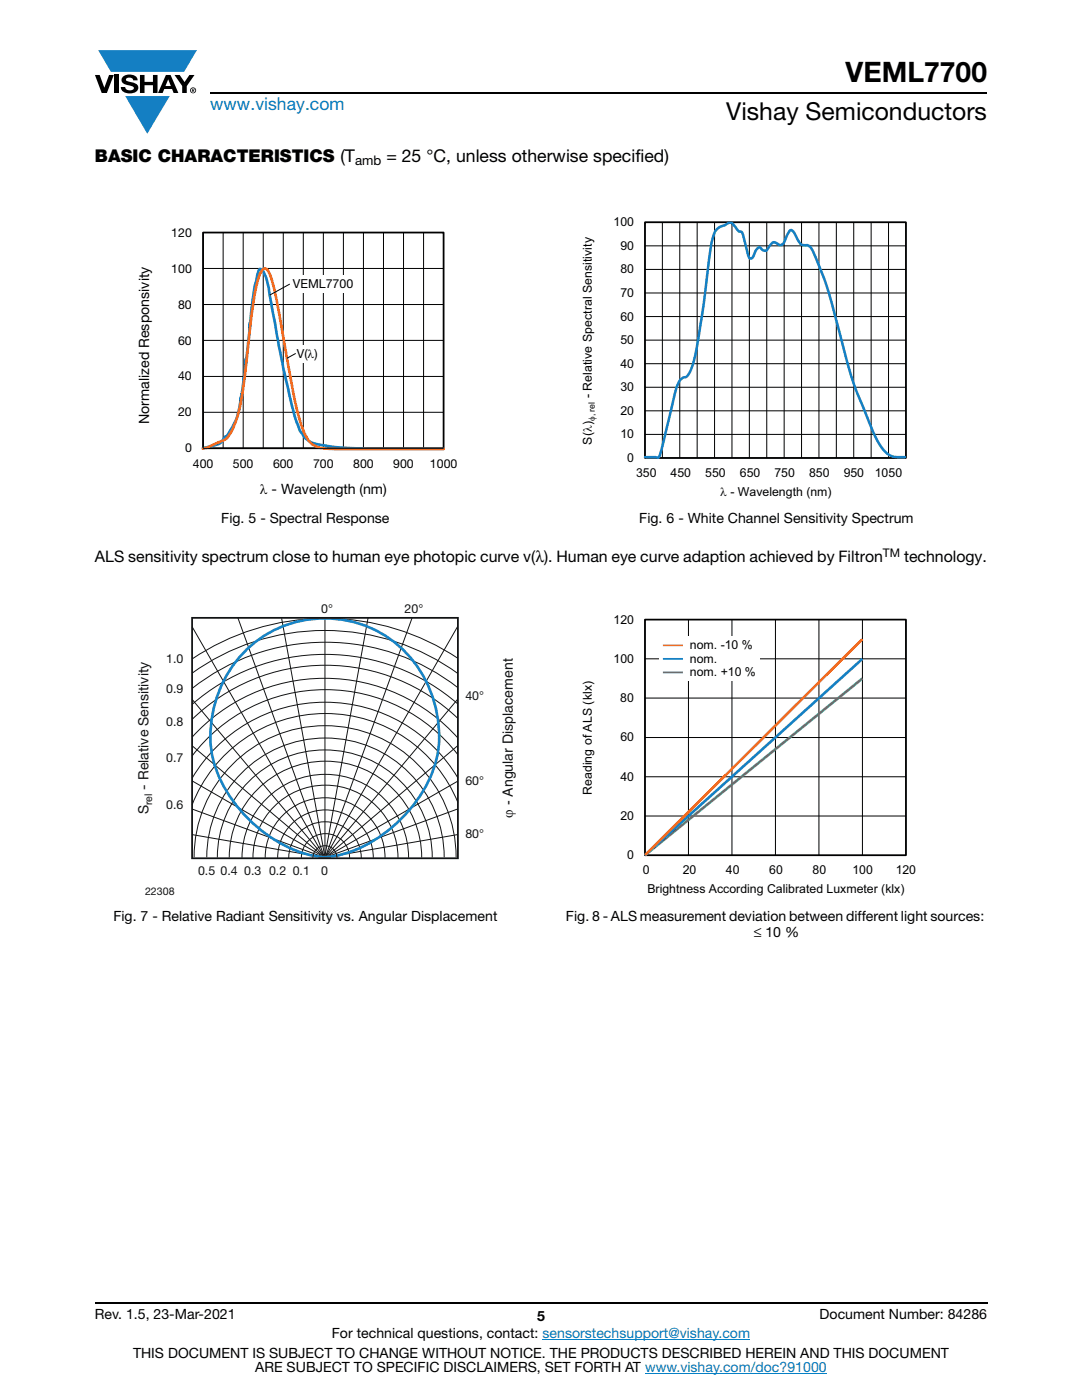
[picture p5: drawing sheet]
<svg xmlns="http://www.w3.org/2000/svg" width="216mm" height="279mm" viewBox="0 0 216 279" stroke-linecap="round" stroke-linejoin="round" font-family="sans-serif">
<g fill="#147fc3">
<path d="M19.6 10h19.7l-2.6 4.3h-1.1h-13.5z"/>
<path d="M25 19.2h8.9l-4.5 7.5z"/>
</g>
<g fill="#000">
<path d="M18.9 15h1l.9 2.5 1-2.5h.9l-1.4 3.6h-1zM22.9 15h.9v3.6h-.9zM24.6 15.3a2.1 2.1 0 0 1 2.8 .3l.1 .4h-.9a.79 .79 0 0 0-.7-.5 .79 .79 0 0 0-.8 .4l.3 .3 1 .2a1.08 1.08 0 0 1 1.2 1 1.08 1.08 0 0 1-1.1 1.2 1.73 1.73 0 0 1-2.4-1.2h.9a.96 .96 0 0 0 .8 .6 .96 .96 0 0 0 .9-.4 1.31 1.31 0 0 0-1.2-.6 1.03 1.03 0 0 1-1.1-.6 1.03 1.03 0 0 1 .2-1.1zM27.9 15h.9v1.3h1.7v-1.3h.9v3.6h-.9v-1.6h-1.7v1.6h-.9zM34.8 15h1.1l.9 1.4 1-1.4h1l-1.5 2.2v1.4h-.9v-1.4z"/>
<path d="M33.6 15.9l.5 1.3h-1.1zM33.1 15l-1.6 3.6h1l.3-.8h1.5l.3 .8h1l-1.6-3.6z"/>
<path d="M38.4 17.8h.2v.2h-.2zM38.3 17.7v.7h.1v-.3l.4 .3-.2-.3 .2-.2-.1-.2z"/>
<path d="M38.1 18a.46 .46 0 0 1 .9 0 .46 .46 0 0 1-.9 0zM37.9 18a.6 .6 0 0 0 1.2 0 .6 .6 0 0 0-1.2 0z"/>
</g>
<path d="M42 18.6h155M18.9 260h178.1" fill="none" stroke="#000" stroke-width=".36"/>
<path d="M108.2 267.3h41.5M128.7 274h36.3" fill="none" stroke="#007ec4" stroke-width=".2"/>
<g fill="none" stroke="#000" stroke-width=".2">
<path d="M40.5 53.6h48M44.5 46.4v43.1M48.5 46.4v43.1M52.5 46.4v43.1M56.5 46.4v43.1M60.5 46.4v43.1M64.5 46.4v43.1M68.5 46.4v43.1M72.5 46.4v43.1M76.5 46.4v43.1M80.5 46.4v43.1M84.5 46.4v43.1"/>
<path d="M88.5 46.4h-48v43.1h48M40.5 75.1h48M40.5 67.9h48M40.5 60.8h48M40.5 82.3h48"/>
</g>
<path d="M40.5 46.4h48v43.1h-48z" fill="none" stroke="#000" stroke-width=".35"/>
<path d="M40.5 89.4l1.8-.4a3 3 0 0 0 2.5-1.8 4.9 4.9 0 0 0 1.7-2.2 16.1 16.1 0 0 0 1.7-6.3l-.1 1.2 .7-5 .3-3.3-.1 1.3 .1-.2 1.3-12.8 .4-2.8 .6-2.5 .4-.9a.93 .93 0 0 1 .9 1 22.7 22.7 0 0 1 1.5 6l2.3 12.9 2.3 9.6a10.2 10.2 0 0 0 2.3 4.4 9.3 9.3 0 0 0 4.7 1.5l2.9 .3 4.6 .1 15.1 .1" fill="none" stroke="#147fc3" stroke-width=".53"/>
<path d="M40.4 89.5l.8-.1 2.4-1.1a3.7 3.7 0 0 0 2.8-2.6 36.1 36.1 0 0 0 2.5-11.6l.6-5.1a79.5 79.5 0 0 1 2.2-13.7l.4-1a.8 .8 0 0 1 .8-.7 .8 .8 0 0 1 .8 .8 61.7 61.7 0 0 1 2.6 11.8l1.7 9.1a46.2 46.2 0 0 0 3.1 11.8 4.6 4.6 0 0 0 4.7 2.5h22.7" fill="none" stroke="#f16b22" stroke-width=".53"/>
<g fill="#fff">
<path d="M58.5 68.9h5.6v3.5h-5.6z"/>
<path d="M57.8 54.9h13.3v3.6h-13.3z"/>
</g>
<g fill="none" stroke="#000" stroke-width=".2">
<path d="M57.8 56.7l-4 2.2M128.7 44.4h52.1v47h-52.1zM128.7 49.1h52.1M128.7 53.8h52.1M128.7 58.5h52.1M132.2 44.4v47M135.6 44.4v47M139.1 44.4v47M142.6 44.4v47M146.1 44.4v47M149.5 44.4v47M153 44.4v47"/>
<path d="M156.5 44.4v47M159.9 44.4v47M163.4 44.4v47M166.9 44.4v47M170.4 44.4v47M173.8 44.4v47M177.3 44.4v47M59 70.5l-1.7 1M128.7 63.2h52.1M128.7 67.9h52.1M128.7 72.6h52.1M128.7 77.3h52.1"/>
<path d="M128.7 82h52.1M128.7 86.7h52.1M128.7 123.7h52.1v47h-52.1zM128.7 139.3h52.1M128.7 131.5h52.1M137.4 123.7v47M146.1 123.7v47M154.7 123.7v47M163.4 123.7v47M172.1 123.7v47M128.7 155h52.1M128.7 147.2h52.1"/>
<path d="M128.7 162.9h52.1"/>
</g>
<path d="M128.7 44.4h52.1v47h-52.1zM128.7 123.7h52.1v47h-52.1z" fill="none" stroke="#000" stroke-width=".34"/>
<path d="M128.7 91.2h2.1l.5 .2 .3-.5 2.9-11.5a6.9 6.9 0 0 1 1.6-3.9l.2-.1a1.78 1.78 0 0 0 1.5-1.6 69.8 69.8 0 0 0 2.5-12.1l.4-3.5a86.4 86.4 0 0 1 1.7-11.4 2.7 2.7 0 0 1 2.2-1.9 1.16 1.16 0 0 1 1.2-.5 1.16 1.16 0 0 1 .9 .8l.3 .5a.78 .78 0 0 0 .9 .6l.3 .5 1.1 4.3 .4 .5a.84 .84 0 0 0 .8-.9l.3-.8a.68 .68 0 0 1 .9-.5 .89 .89 0 0 0 .9 .6 .89 .89 0 0 0 .8-.7l.2-.3a.94 .94 0 0 1 1.2-.6l.4 .3a.79 .79 0 0 0 .9 .1 .79 .79 0 0 0 .5-.6l.6-1.6a.73 .73 0 0 1 .8-.7l.6 .8a4.5 4.5 0 0 0 1.5 2.2 1.79 1.79 0 0 1 2 1l2.7 6.8 5 18.2 1.1 3.2 2.2 5.4a18.6 18.6 0 0 0 3.8 6.9 3.7 3.7 0 0 0 3 .8h.7" fill="none" stroke="#167fc3" stroke-width=".51"/>
<g fill="none" stroke="#101315" stroke-width=".2">
<path d="M38.3 125.1l26.5 46M38.3 139.6l26.5 31.5M38.3 134.3a45.4 45.4 0 0 1 53.1 .1M47.5 123.3l17.3 47.8M56.2 123.4l8.7 47.7M64.8 123.4v47.7M73.4 123.3l-8.6 47.8M82.2 123.3l-17.3 47.8 26.5-22.3M91.3 125l-26.5 46.1M91.4 139.5l-26.6 31.6M91.4 131.4a47.8 47.8 0 0 0-53.1 .1M91.4 137.2a43 43 0 0 0-53.1 .2"/>
<path d="M38.3 148.8l26.5 22.3M38.3 147.1a35.6 35.6 0 0 1 53.1 .2M38.3 155.8l26.5 15.3M91.4 155.9l-26.6 15.2M91.4 143.4a38.2 38.2 0 0 0-53.1 .2M91.4 155.3a30.8 30.8 0 0 0-53.1 0M91.4 140.5a40.3 40.3 0 0 0-53.1 .1M91.4 150.6a33.4 33.4 0 0 0-53.1 .3M38.3 161.5l26.5 9.6M38.3 166.6l26.5 4.5M38.7 171.1a26.1 26.1 0 0 1 26.2-26.3 26.1 26.1 0 0 1 26.1 26.3M41.3 171.1a23.7 23.7 0 0 1 23.6-23.8 23.7 23.7 0 0 1 23.7 23.8"/>
<path d="M43.4 171.1a21.4 21.4 0 0 1 21.4-21.4 21.4 21.4 0 0 1 21.5 21.4M45.7 171.1a19.2 19.2 0 0 1 19.2-19.2 19.2 19.2 0 0 1 19.2 19.2M48.3 171.2a16.6 16.6 0 0 1 16.6-16.7 16.6 16.6 0 0 1 16.6 16.7M50.5 171.2a14.5 14.5 0 0 1 14.4-14.5 14.5 14.5 0 0 1 14.5 14.5M52.9 171.2a12 12 0 0 1 12-12 12 12 0 0 1 11.9 12M55.4 171.2a9.5 9.5 0 0 1 9.5-9.6 9.5 9.5 0 0 1 9.6 9.6M57.6 171.3a7.2 7.2 0 0 1 7.3-7.3 7.2 7.2 0 0 1 7.2 7.3M60.1 171.2a4.8 4.8 0 0 1 4.8-4.8 4.8 4.8 0 0 1 4.9 4.8M62.4 171.2a2.41 2.41 0 0 1 2.4-2.4 2.41 2.41 0 0 1 2.4 2.4M91.4 166.6l-26.6 4.5M91.4 161.4l-26.6 9.7M91.4 160.2a28.5 28.5 0 0 0-26.7-17.8 28.5 28.5 0 0 0-26.4 18.2"/>
</g>
<path d="M64.8 123.4a22.8 22.8 0 0 1 22.6 20 21.6 21.6 0 0 1-5.3 17.8 26.8 26.8 0 0 1-15.7 9.7l-1.6 .2M64.8 123.4a22.8 22.8 0 0 0-22.5 20 21.6 21.6 0 0 0 5.2 17.8 26.8 26.8 0 0 0 15.7 9.7l1.6 .2" fill="none" stroke="#1782c5" stroke-width=".53"/>
<path d="M38.3 123.3h53.1v48h-53.1z" fill="none" stroke="#101315" stroke-width=".35"/>
<path d="M131.6 127h20v9h-20z" fill="#fff"/>
<path d="M132.3 128.8h4" fill="none" stroke="#f16c22" stroke-width=".35"/>
<path d="M132.3 131.5h4" fill="none" stroke="#167fc3" stroke-width=".35"/>
<path d="M132.3 134.2h4" fill="none" stroke="#49b84e" stroke-width=".35"/>
<path d="M172.1 135.4l-43.4 35.3" fill="none" stroke="#49b84e" stroke-width=".53"/>
<path d="M172.1 131.5l-43.4 39.2" fill="none" stroke="#167fc3" stroke-width=".53"/>
<path d="M172.1 127.5l-43.4 43.2" fill="none" stroke="#f16c22" stroke-width=".53"/>
<text font-size="5.6" x="168.7" y="16.4">VEML7700</text>
<text font-size="4.9" x="144.9" y="24">Vishay Semiconductors</text>
<text font-size="3.5" fill="#007ec4" x="42" y="21.9">www.vishay.com</text>
<g font-size="3.5">
<text x="18.9" y="32.3">BASIC CHARACTERISTICS (T</text>
<text x="77.1" y="32.3">= 25 °C, unless otherwise specified)</text>
</g>
<g font-size="3.2">
<text x="18.9" y="112.1">ALS sensitivity spectrum close to human eye photopic curve v(λ). Human eye curve adaption achieved by Filtron</text>
<text x="180.4" y="112.1">technology.</text>
</g>
<g font-size="2.8">
<text x="29.7" y="84.6" transform="rotate(-90 29.7 84.6)">Normalized Responsivity</text>
<text x="51.9" y="98.7">λ - Wavelength (nm)</text>
<text x="44.2" y="104.5">Fig. 5 - Spectral Response</text>
<text x="127.6" y="104.5">Fig. 6 - White Channel Sensitivity Spectrum</text>
<text x="22.6" y="183.7">Fig. 7 - Relative Radiant Sensitivity vs. Angular Displacement</text>
<text x="112.9" y="183.7">Fig. 8 - ALS measurement deviation between different light sources:</text>
<text x="150.4" y="186.9">≤ 10 %</text>
<text x="18.9" y="263.3">Rev. 1.5, 23-Mar-2021</text>
<text x="107.2" y="263.6">5</text>
<text x="163.6" y="263.3">Document Number: 84286</text>
<text x="66.2" y="267.1">For technical questions, contact: sensorstechsupport@vishay.com</text>
<text x="26.5" y="271">THIS DOCUMENT IS SUBJECT TO CHANGE WITHOUT NOTICE. THE PRODUCTS DESCRIBED HEREIN AND THIS DOCUMENT</text>
<text x="50.9" y="273.8">ARE SUBJECT TO SPECIFIC DISCLAIMERS, SET FORTH AT www.vishay.com/doc?91000</text>
</g>
<g font-size="2.8" fill="#101315">
<text x="29.7" y="157.6" transform="rotate(-90 29.7 157.6)">- Relative Sensitivity</text>
<text x="29.7" y="162.5" transform="rotate(-90 29.7 162.5)">S</text>
<text x="102.3" y="163.2" transform="rotate(-90 102.3 163.2)">ϕ - Angular Displacement</text>
</g>
<text font-size="2.6" x="70.9" y="33">amb</text>
<g font-size="2.5">
<text x="34.2" y="47.2">120</text>
<text x="122.4" y="45.2">100</text>
<text x="123.8" y="49.9">90</text>
<text x="34.2" y="54.4">100</text>
<text x="58.5" y="57.4">VEML7700</text>
<text x="123.8" y="59.3">70</text>
<text x="123.8" y="54.6">80</text>
<text x="35.6" y="61.6">80</text>
<text x="123.8" y="64">60</text>
<text x="35.6" y="68.8">60</text>
<text x="59.2" y="71.4">V(λ)</text>
<text x="123.8" y="68.7">50</text>
<text x="35.6" y="75.9">40</text>
<text x="123.8" y="73.4">40</text>
<text x="35.6" y="83.1">20</text>
<text x="118.1" y="79.5" transform="rotate(-90 118.1 79.5)">- Relative Spectral Sensitivity</text>
<text x="123.8" y="78.1">30</text>
<text x="123.8" y="82.8">20</text>
<text x="118.1" y="88.7" transform="rotate(-90 118.1 88.7)">S(λ)</text>
<text x="123.8" y="87.5">10</text>
<text x="36.9" y="90.3">0</text>
<text x="38.5" y="93.4">400</text>
<text x="46.5" y="93.4">500</text>
<text x="54.5" y="93.4">600</text>
<text x="62.5" y="93.4">700</text>
<text x="70.5" y="93.4">800</text>
<text x="78.5" y="93.4">900</text>
<text x="85.8" y="93.4">1000</text>
<text x="125.2" y="92.2">0</text>
<text x="126.9" y="95.1">350</text>
<text x="133.8" y="95.1">450</text>
<text x="140.7" y="95.1">550</text>
<text x="147.6" y="95.1">650</text>
<text x="154.5" y="95.1">750</text>
<text x="161.4" y="95.1">850</text>
<text x="168.4" y="95.1">950</text>
<text x="174.6" y="95.1">1050</text>
<text x="143.7" y="99">λ - Wavelength (nm)</text>
<text x="122.4" y="124.5">120</text>
<text x="137.7" y="129.5">nom. -10 %</text>
<text x="122.4" y="132.3">100</text>
<text x="137.7" y="132.2">nom.</text>
<text x="137.7" y="135">nom. +10 %</text>
<text x="123.7" y="140.1">80</text>
<text x="123.8" y="148">60</text>
<text x="123.8" y="155.8">40</text>
<text x="118.1" y="158.7" transform="rotate(-90 118.1 158.7)">Reading of ALS (klx)</text>
<text x="123.8" y="163.6">20</text>
<text x="125.2" y="171.5">0</text>
<text x="128.3" y="174.4">0</text>
<text x="129.2" y="178.3">Brightness According Calibrated Luxmeter (klx)</text>
<text x="136.2" y="174.4">20</text>
<text x="144.9" y="174.4">40</text>
<text x="153.5" y="174.4">60</text>
<text x="162.1" y="174.4">80</text>
<text x="170.1" y="174.4">100</text>
<text x="178.7" y="174.4">120</text>
</g>
<g font-size="2.5" fill="#101315">
<text x="64.1" y="122.3">0°</text>
<text x="80.7" y="122.3">20°</text>
<text x="33.2" y="132.4">1.0</text>
<text x="33.2" y="138.3">0.9</text>
<text x="92.9" y="139.6">40°</text>
<text x="33.2" y="144.8">0.8</text>
<text x="33.2" y="152">0.7</text>
<text x="33.2" y="161.5">0.6</text>
<text x="92.9" y="156.7">60°</text>
<text x="92.9" y="167.3">80°</text>
<text x="39.5" y="174.6">0.5</text>
<text x="44" y="174.6">0.4</text>
<text x="48.7" y="174.6">0.3</text>
<text x="53.7" y="174.6">0.2</text>
<text x="58.4" y="174.6">0.1</text>
<text x="64.1" y="174.6">0</text>
</g>
<text font-size="2.4" x="176.2" y="111.1">TM</text>
<g font-size="2.1" fill="#101315">
<text x="30.4" y="160.7" transform="rotate(-90 30.4 160.7)">rel</text>
<text x="29" y="178.5">22308</text>
</g>
<text font-size="1.8" x="118.7" y="84" transform="rotate(-90 118.7 84)">φ, rel</text>
</svg>
